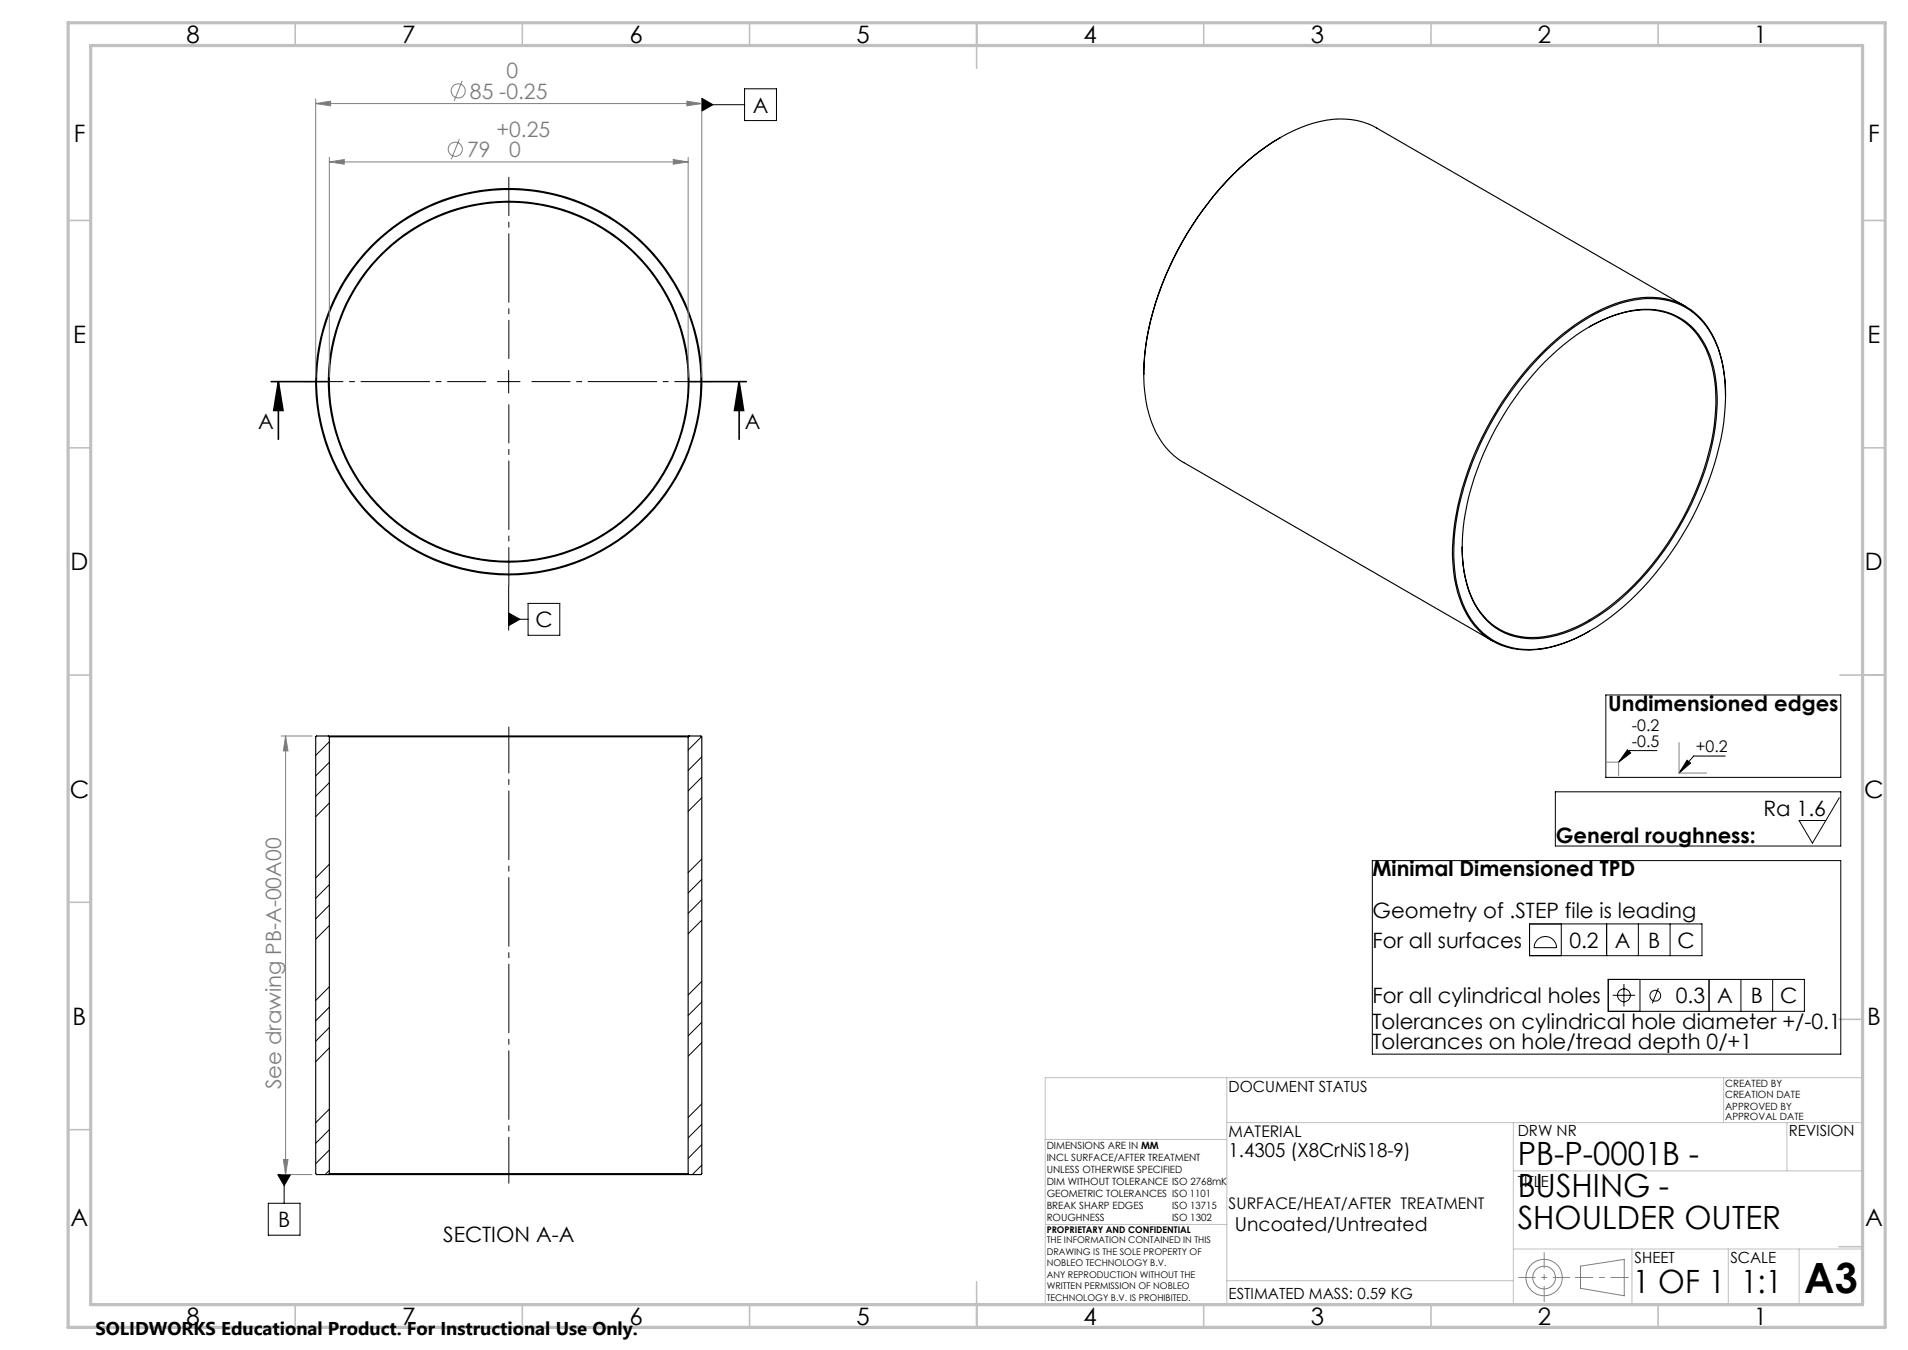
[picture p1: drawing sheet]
<svg xmlns="http://www.w3.org/2000/svg" width="420mm" height="297mm" viewBox="0 0 420 297" stroke-linecap="round" stroke-linejoin="round" font-family="sans-serif">
<g fill="none" stroke="#000" stroke-width=".22">
<path d="M163.9 19.5h7v7h-7zM154.5 21.6l2.5 1.4-2.5 1.4zM154.5 23h9.4M109.5 84h5M112 81.5v5M112 134.9l2.4 1.3-2.4 1.5zM112 129v9.6M112 136.2h4.2M116.2 132.7h7v7.1h-7zM353.5 152.9h51.7v18.1h-51.7zM72.5 163.2l-3 3M72.5 167.7l-3 3"/>
<path d="M72.5 172.2l-3 3M72.5 176.7l-3 3M154.4 162.1l-2.9 2.9M154.5 166.5l-3 3M154.5 171l-3 3M154.5 175.5l-3 3M358.2 165l.8 .7-2.7 2zM364.7 165.1h-5.9l-2.5 2.6M371.4 167.2l.7 .7-2.5 2.2zM379.8 166.3h-7l-3.2 3.8M72.5 190.1l-3 3M72.5 194.6l-3 3"/>
<path d="M72.5 199.1l-3 3M154.5 189l-3 3M154.5 193.5l-3 3M154.5 197.9l-3 3M72.5 217.1l-3 3M72.5 203.6l-3 3M154.5 215.9l-3 3M154.5 202.4l-3 3M72.5 221.6l-3 3M72.5 226.1l-3 3M72.5 230.5l-3 3.1M154.5 220.4l-3 3"/>
<path d="M154.5 224.9l-3 3M154.5 229.4l-3 3M61.1 258.4h2.9l-1.5 2.4zM62.5 258.4v6.3M72.5 244l-3 3M72.5 248.5l-3 3M72.5 253l-3 3M72.5 257.5l-.9 .9M154.5 242.8l-3 3M154.5 247.3l-3 3M154.5 251.8l-3 3M154.5 256.3l-2.1 2.1"/>
<path d="M59.1 264.7h6.9v7h-6.9z"/>
</g>
<g fill="none" stroke="#808080" stroke-width=".22">
<path d="M101.7 17.8l-1.7 4.4M69.5 22.8l3.3-.5v1zM69.5 21.8v61.2M69.5 22.8h85M72.5 35.6l3.3-.5v1zM72.5 34.6v48.4M72.5 35.6h79M101.1 30.6l-1.8 4.5M148.2 35.1l3.3 .5-3.3 .5zM151.2 22.3l3.3 .5-3.3 .5zM151.5 34.6v48.4M154.5 21.8v61.2"/>
<path d="M61.9 161.9h6.8M62.9 161.9l.5 3.3h-1zM62.9 161.9v96.5M353.6 167.7h2.7v2.9M369.6 163.4v6.7h6.1M61.9 258.4h6.8M62.4 255.1h1l-.5 3.3zM347.9 278.5l9.6-1.4v8l-9.6-1.7z"/>
<circle cx="100.9" cy="20" r="1.55"/>
<circle cx="100.2" cy="32.8" r="1.55"/>
<circle cx="339.9" cy="281" r="2.51"/>
<circle cx="339.9" cy="281.1" r="4"/>
</g>
<path d="M334.2 281h11.4" fill="none" stroke="#808080" stroke-width=".22" stroke-dasharray="15.2 1.3 1.3 1.3" stroke-dashoffset="11.4" stroke-linecap="butt"/>
<path d="M339.9 275.5v10.9" fill="none" stroke="#808080" stroke-width=".22" stroke-dasharray="15.2 1.3 1.3 1.3" stroke-dashoffset="11.7" stroke-linecap="butt"/>
<path d="M346.7 281h11.8" fill="none" stroke="#808080" stroke-width=".22" stroke-dasharray="15.2 1.3 1.3 1.3" stroke-dashoffset="11.2" stroke-linecap="butt"/>
<g fill="none" stroke="#c0c0c0" stroke-width=".22">
<path d="M270.1 237.1v49.9M379.4 237.1v9.9M410.1 237.1h-180v49.9M230 250.7h40M270.1 247h140M333.1 257.6h77M333.1 247v40M393.3 247v10.6M230.2 269.4h39.9M333.1 274.8h77M359.2 274.8v12.2M380.4 274.8v12.2"/>
<path d="M396 274.8v12.2M270.1 281.8h63"/>
</g>
<g fill="none" stroke="#c0c0c0" stroke-width=".35">
<path d="M65 5v5M115 5v5M165 5v5M215 5v10M265 5v5M315 5v5M365 5v5M15 48.5h5M410 48.5h5M15 98.5h5M410 98.5h5M15 148.5h5"/>
<path d="M405 148.5h10M15 198.5h5M404.8 224.3h5M15 248.5h5M404.8 274.3h5M65 287v5M115 287v5M165 287v5M215 282v10M265 287v5M315 287v5M365 287v5"/>
</g>
<path d="M15 5h400v287h-400zM20 10h390v277h-390z" fill="none" stroke="#c0c0c0" stroke-width=".7"/>
<g fill="#000">
<path d="M154.5 21.6v2.8l2.5-1.4zM112 134.9l2.4 1.3-2.4 1.5zM61.1 258.4h2.9l-1.5 2.4z"/>
<path d="M162.7 84l1 6.3h-2zM61.3 84l1 6.3h-2z"/>
<path d="M371.4 167.2l.7 .7-2.5 2.2zM358.2 165l.8 .7-2.7 2z"/>
</g>
<g fill="none" stroke="#000" stroke-width=".25">
<path d="M281.8 30.3a62.8 62.8 0 0 0-22.5 24.7 57.9 57.9 0 0 0-7.5 29.9 22.8 22.8 0 0 0 5.6 14.4 11.9 11.9 0 0 0 3.2 2.5l67.9 39.2M281.8 30.3a25.7 25.7 0 0 1 15.7-4 15.1 15.1 0 0 1 5.6 1.9l67.9 39.2M281.8 30.3a60.5 60.5 0 0 0-20.6 21.2 62.5 62.5 0 0 0-9.4 30.2v.6M338.9 78.5a42.8 42.8 0 0 1 19.2-12.1 16.3 16.3 0 0 1 15.8 3.4 21.9 21.9 0 0 1 5.8 14.3 55.4 55.4 0 0 1-6.2 27.9 65.2 65.2 0 0 1-22.1 25.9 26.9 26.9 0 0 1-17.2 4.9 15.5 15.5 0 0 1-12.7-11.4 38.5 38.5 0 0 1-.3-20.4 71.1 71.1 0 0 1 17.7-32.5zM340 79.7a38.9 38.9 0 0 1 18.5-11.2 14.6 14.6 0 0 1 16.2 6.3 25.2 25.2 0 0 1 3.3 14.1 59.8 59.8 0 0 1-10.7 30.8 52.9 52.9 0 0 1-20.3 18.5 19.3 19.3 0 0 1-15.6 1.1 16.1 16.1 0 0 1-8.8-11.8 43.7 43.7 0 0 1 2.6-24.1 67.3 67.3 0 0 1 14.8-23.7zM349.8 71.9a22.8 22.8 0 0 1 15.7-3.4 14.4 14.4 0 0 1 10.5 9.5 35.7 35.7 0 0 1 .2 21.2 63.8 63.8 0 0 1-23.5 35.4 28.1 28.1 0 0 1-15.5 5.7 14 14 0 0 1-13.4-9.2 28.6 28.6 0 0 1-2-10.8M379.8 87a26.5 26.5 0 0 0-4-15.2 15.3 15.3 0 0 0-15.8-6.2 37.2 37.2 0 0 0-17.6 9.3 68.9 68.9 0 0 0-22.4 42.2 29.9 29.9 0 0 0 3 18.4 15 15 0 0 0 15.1 7.4 28 28 0 0 0 11.8-4.1M72.3 161.9h79.4M72.3 161.9h-2.6l-.2 .2v96.1l.2 .2h2.6M72.3 161.9l.2 .2M72.5 162.1h79M72.5 162.1v96.1"/>
<path d="M151.5 162.1v96.1M151.7 161.9h2.6l.2 .2v96.1l-.2 .2h-2.6M151.7 161.9l-.2 .2M72.3 258.4h79.4M72.5 258.2h79M72.5 258.2l-.2 .2M151.5 258.2l.2 .2"/>
<circle cx="112" cy="84" r="42.3"/>
<circle cx="112" cy="84" r="39.7"/>
<circle cx="112" cy="84" r="39.5"/>
<circle cx="112" cy="84" r="42.5"/>
</g>
<path d="M59.7 84h12.7M61.3 84l1 6.3h-2zM61.3 84v12.7M151.6 84h12.7M162.7 84l1 6.3h-2zM162.7 84v12.7" fill="none" stroke="#000" stroke-width=".35"/>
<path d="M112 79v-40M107 84h-40M112 89v40M117 84h40" fill="none" stroke="#000" stroke-width=".22" stroke-dasharray="15.2 1.3 1.3 1.3" stroke-dashoffset="6.7" stroke-linecap="butt"/>
<path d="M112 260.4v-100.5" fill="none" stroke="#000" stroke-width=".22" stroke-dasharray="15.2 1.3 1.3 1.3" stroke-dashoffset="5" stroke-linecap="butt"/>
<g fill="#808080">
<path d="M69.5 22.8l3.3-.5v1zM151.2 22.3l3.3 .5-3.3 .5zM72.5 35.6l3.3-.5v1zM148.2 35.1l3.3 .5-3.3 .5z"/>
<path d="M62.9 161.9l.5 3.3h-1zM62.4 255.1h1l-.5 3.3z"/>
</g>
<g fill="none" stroke="#000" stroke-width=".22">
<path d="M342.4 174.2h62.8v11.9h-62.8zM404.9 175.5l-5.9 10-3-5h5.9M302.1 189.3h103.1v42.6h-103.1zM336.7 203.3h37.9v7h-37.9zM338.3 206.8a2.45 2.45 0 0 1 2.8-.6 2.45 2.45 0 0 1 1.5 2.3h-4.9a2.48 2.48 0 0 1 .6-1.7zM343.7 203.3v7M353.7 203.3v7M354 215.5h43.2v7h-43.2zM355 219h4.9M357.5 216.5v4.9M360.6 203.3v7M361 215.5v7"/>
<path d="M365.1 217.4l-1.4 3.3M367.6 203.3v7M376.2 215.5v7M383.2 215.5v7M390.2 215.5v7"/>
<circle cx="357.5" cy="219" r="1.41"/>
<circle cx="364.4" cy="219.1" r="1.19"/>
</g>
<text font-size="9.2" x="397.2" y="284.5">A3</text>
<g font-size="7.1">
<text x="334.1" y="256.2">PB-P-0001B -</text>
<text x="334.1" y="263.3">BUSHING -</text>
<text x="334.1" y="270.3">SHOULDER OUTER</text>
<text x="359.4" y="284.5">1 OF 1</text>
<text x="383.3" y="284.5">1:1</text>
</g>
<g font-size="5.3">
<text x="41" y="9.5">8</text>
<text x="88.5" y="9.5">7</text>
<text x="138.5" y="9.5">6</text>
<text x="188.5" y="9.5">5</text>
<text x="238.5" y="9.5">4</text>
<text x="288.5" y="9.5">3</text>
<text x="338.5" y="9.5">2</text>
<text x="386" y="9.5">1</text>
<text x="16.2" y="31.3">F</text>
<text x="411.2" y="31.3">F</text>
<text x="16.1" y="75.5">E</text>
<text x="411.1" y="75.5">E</text>
<text x="15.5" y="125.5">D</text>
<text x="410.5" y="125.5">D</text>
<text x="15.4" y="175.5">C</text>
<text x="410.4" y="175.5">C</text>
<text x="16" y="225.5">B</text>
<text x="411" y="225.5">B</text>
<text x="15.5" y="269.8">A</text>
<text x="410.5" y="269.8">A</text>
<text x="41" y="291.5">8</text>
<text x="88.5" y="291.5">7</text>
<text x="138.5" y="291.5">6</text>
<text x="188.5" y="291.5">5</text>
<text x="238.5" y="291.5">4</text>
<text x="288.5" y="291.5">3</text>
<text x="338.5" y="291.5">2</text>
<text x="386" y="291.5">1</text>
</g>
<g font-size="4.7" fill="#808080">
<text x="111.5" y="17.2">0</text>
<text x="103.4" y="21.7">85 -0.25</text>
<text x="102.8" y="34.5">79</text>
<text x="109.3" y="30.1">+0.25</text>
<text x="112.1" y="34.6">0</text>
<text x="61.9" y="239.6" transform="rotate(-90 61.9 239.6)">See drawing PB-A-00A00</text>
</g>
<g font-size="4.7">
<text x="165.7" y="24.8">A</text>
<text x="56.8" y="94.4">A</text>
<text x="164" y="94.4">A</text>
<text x="117.9" y="138">C</text>
<text x="354" y="156.4">Undimensioned edges</text>
<text x="388.2" y="179.5">Ra 1.6</text>
<text x="342.5" y="185.5">General roughness:</text>
<text x="302.1" y="192.8">Minimal Dimensioned TPD</text>
<text x="302.1" y="201.9">Geometry of .STEP file is leading</text>
<text x="302.1" y="208.5">For all surfaces</text>
<text x="345.5" y="208.5">0.2</text>
<text x="355.4" y="208.5">A</text>
<text x="362.8" y="208.5">B</text>
<text x="369.3" y="208.5">C</text>
<text x="302.1" y="220.7">For all cylindrical holes</text>
<text x="368.9" y="220.7">0.3</text>
<text x="378" y="220.7">A</text>
<text x="385.4" y="220.7">B</text>
<text x="391.8" y="220.7">C</text>
<text x="302.1" y="226.3">Tolerances on cylindrical hole diameter +/-0.1</text>
<text x="302.1" y="230.9">Tolerances on hole/tread depth 0/+1</text>
<text x="61.2" y="270">B</text>
<text x="97.5" y="273.3">SECTION A-A</text>
</g>
<g font-size="4.2">
<text x="270.4" y="254.6">1.4305 (X8CrNiS18-9)</text>
<text x="271.8" y="270.8">Uncoated/Untreated</text>
</g>
<text font-size="4.1" x="21" y="293.7">SOLIDWORKS Educational Product. For Instructional Use Only.</text>
<g font-size="3.5">
<text x="359.2" y="160.9">-0.2</text>
<text x="359.2" y="164.3">-0.5</text>
<text x="373.3" y="165.5">+0.2</text>
<text x="270.4" y="250.1">MATERIAL</text>
<text x="270.4" y="266">SURFACE/HEAT/AFTER TREATMENT</text>
</g>
<g font-size="3.4">
<text x="270.4" y="240.2">DOCUMENT STATUS</text>
<text x="334.1" y="250">DRW NR</text>
<text x="393.7" y="250">REVISION</text>
<text x="334.1" y="261.1">TITLE</text>
<text x="359.8" y="277.9">SHEET</text>
<text x="380.9" y="277.9">SCALE</text>
<text x="270.4" y="285.7">ESTIMATED MASS: 0.59 KG</text>
</g>
<g font-size="2.2">
<text x="379.7" y="239.1">CREATED BY</text>
<text x="379.7" y="244.2">APPROVED BY</text>
<text x="379.7" y="241.6">CREATION DATE</text>
<text x="379.7" y="246.5">APPROVAL DATE</text>
<text x="230.4" y="252.7">DIMENSIONS ARE IN MM</text>
<text x="230.4" y="255.4">INCL SURFACE/AFTER TREATMENT</text>
<text x="230.4" y="258">UNLESS OTHERWISE SPECIFIED</text>
<text x="230.4" y="260.7">DIM WITHOUT TOLERANCE ISO 2768mK</text>
<text x="230.4" y="263.3">GEOMETRIC TOLERANCES ISO 1101</text>
<text x="230.4" y="266">BREAK SHARP EDGES</text>
<text x="230.4" y="268.6">ROUGHNESS</text>
<text x="258" y="266">ISO 13715</text>
<text x="258" y="268.7">ISO 1302</text>
</g>
<g font-size="2">
<text x="230.4" y="271.3">PROPRIETARY AND CONFIDENTIAL</text>
<text x="230.4" y="273.5">THE INFORMATION CONTAINED IN THIS</text>
<text x="230.4" y="276.1">DRAWING IS THE SOLE PROPERTY OF</text>
<text x="230.4" y="278.6">NOBLEO TECHNOLOGY B.V.</text>
<text x="230.4" y="281.1">ANY REPRODUCTION WITHOUT THE</text>
<text x="230.4" y="283.6">WRITTEN PERMISSION OF NOBLEO</text>
<text x="230.4" y="286.2">TECHNOLOGY B.V. IS PROHIBITED.</text>
</g>
</svg>
